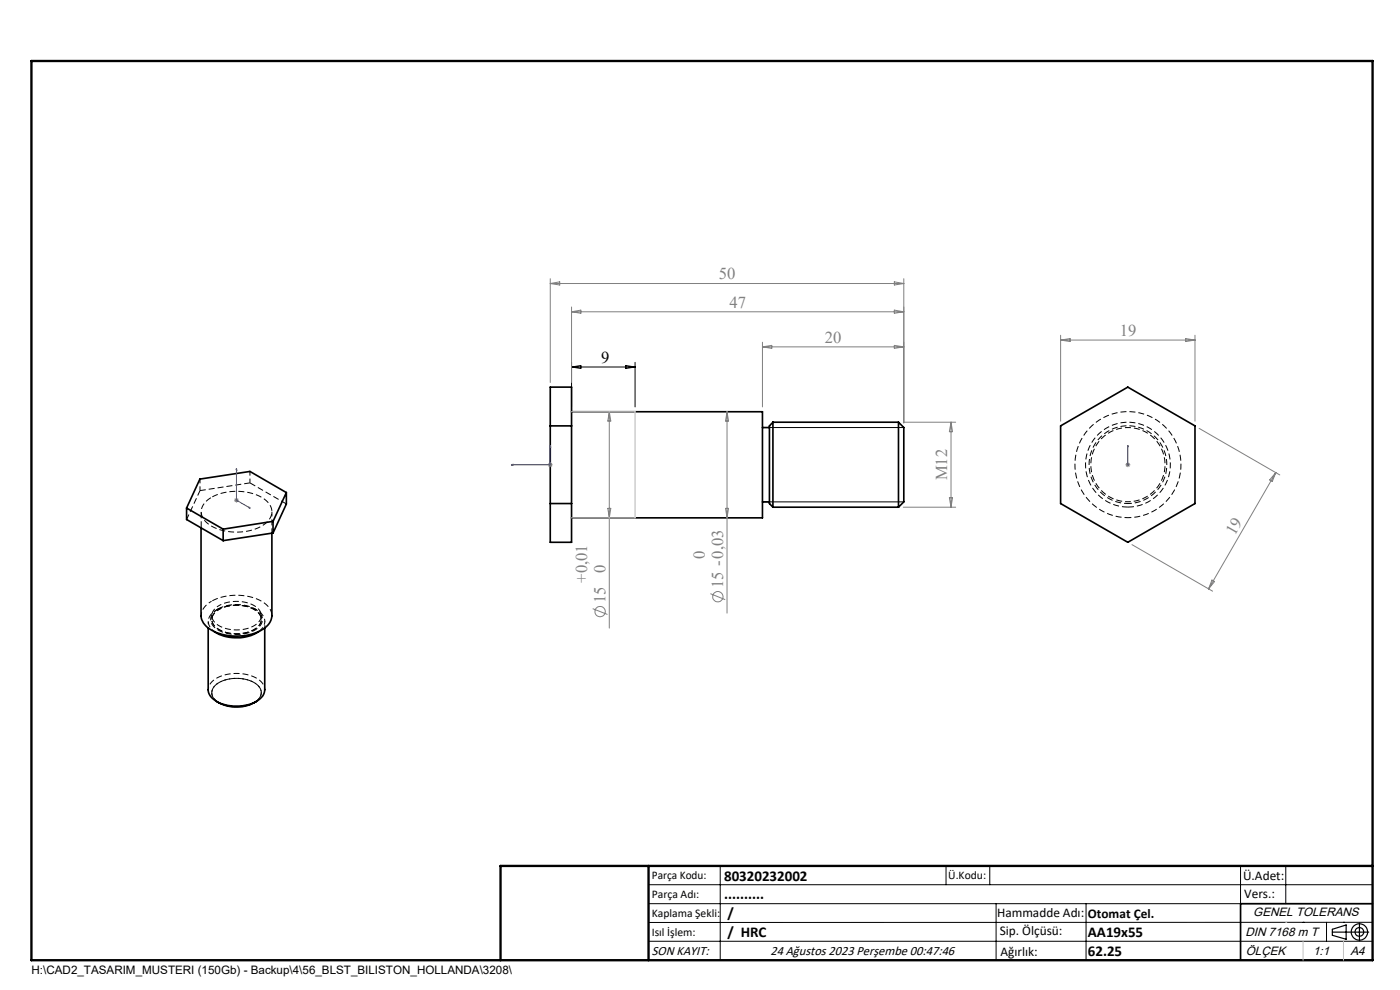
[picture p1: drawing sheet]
<svg xmlns="http://www.w3.org/2000/svg" width="297mm" height="210mm" viewBox="0 0 297 210" stroke-linecap="round" stroke-linejoin="round" font-family="sans-serif">
<g fill="none" stroke="#000" stroke-width=".35">
<path d="M116.7 90.3h4.5M116.7 82.1h4.5v32.9h-4.5zM121.2 87.3h40.5v22.5h-40.5M161.7 90.7h1.5M164 89.6v18M164 89.6l-.8 .7v16.5l.8 .8M164 89.6h26.6M190.6 89.6v18M190.6 89.6l1.1 1.1v15.8l-1.1 1.1M225 90.3l14.3-8.2 14.2 8.2v16.5l-14.2 8.2-14.3-8.2zM39.6 107.8l7.7 4.4M39.6 107.8v2.4l7.7 4.5"/>
<path d="M42.7 112v18.6a4.4 4.4 0 0 0 3.3 3.6 11.2 11.2 0 0 0 10.5-1.3l.8-1 .4-1.1v-17.7M47.3 112.2v2.5M57.9 113.1l-10.6 1.6M57.9 110.6l-10.6 1.6M57.9 110.6v2.5M60.7 104.5l-7.7-4.5-10.6 1.6-2.8 6.2M60.7 104.5l-2.8 6.1M60.7 104.5v2.4l-2.8 6.2M116.7 106.8h4.5M161.7 106.5h1.5M164 107.6h26.6M44.2 133.2v13.1a4 4 0 0 0 3.6 3.2 9.3 9.3 0 0 0 6.6-.7"/>
<path d="M45.4 134a9.2 9.2 0 0 0 9.5 0M56.2 133.2v13.1a2.94 2.94 0 0 1-1.8 2.5M45.9 148.8a8.2 8.2 0 0 0 8.5 0M291.2 191.7h-28v12"/>
</g>
<path d="M44.9 127.5a3.8 3.8 0 0 0-2.2 3.1M45.9 129.4a2.5 2.5 0 0 0-.9 4.1l.5 .5" fill="none" stroke="#000" stroke-width=".21" stroke-dasharray="1.3 .6" stroke-dashoffset=".6" stroke-linecap="butt"/>
<path d="M44.9 105.5a3.2 3.2 0 0 0-1.7 4.6 8.9 8.9 0 0 0 7.9 2.7 7.8 7.8 0 0 0 6.3-3 3.2 3.2 0 0 0-1.8-4.2 11.7 11.7 0 0 0-10.7-.1M57.7 130.6a4.5 4.5 0 0 0-3.6-3.7 11.9 11.9 0 0 0-9.2 .6M46.5 149.1a2.24 2.24 0 0 1-1.6-2.1 2.24 2.24 0 0 1 1.4-2.1 7.7 7.7 0 0 1 8.5 .6 2.18 2.18 0 0 1-.9 3.6M55.4 146.7a4.2 4.2 0 0 0-4-2.7 6.4 6.4 0 0 0-6.2 2l-.3 .9" fill="none" stroke="#000" stroke-width=".21" stroke-dasharray="1.3 .6" stroke-dashoffset="-.2" stroke-linecap="butt"/>
<path d="M39.6 110.2l2.8-6.1M46.3 129.2a2.36 2.36 0 0 0-1.6 2.1 2.36 2.36 0 0 0 1.5 2.3 8.1 8.1 0 0 0 8.7-.6 2.21 2.21 0 0 0-.5-3.7 8.5 8.5 0 0 0-8.1-.1" fill="none" stroke="#000" stroke-width=".21" stroke-dasharray="1.3 .6" stroke-dashoffset=".1" stroke-linecap="butt"/>
<path d="M42.4 104.1l10.6-1.7M53 102.4l7.8 4.5M239.3 107.6a9 9 0 0 0 7.9-13.3 9 9 0 0 0-15.4-.7 9 9 0 0 0 6.6 13.9l.9 .1M46.3 129.2l-.4 .2M54.4 129.4l-.3-.2M54.9 134a2.49 2.49 0 0 0 1.3-2.4 2.49 2.49 0 0 0-1.7-2.2 9.3 9.3 0 0 0-8.6 0M55.4 146.9v-.2" fill="none" stroke="#000" stroke-width=".21" stroke-dasharray="1.3 .6" stroke-linecap="butt"/>
<path d="M42.4 104.1v-2.5M53 102.4v-2.4M239.3 106.8a8.3 8.3 0 0 0 7.3-12.1 8.3 8.3 0 0 0-14.2-.7 8.3 8.3 0 0 0 6 12.8h.9M44.9 130.6v.8M55.4 131.4v-.8" fill="none" stroke="#000" stroke-width=".21" stroke-dasharray="1.3 .6" stroke-dashoffset=".4" stroke-linecap="butt"/>
<path d="M239.3 106.4a7.9 7.9 0 0 0 6.9-11.5 7.9 7.9 0 0 0-13.4-.7 7.9 7.9 0 0 0 5.6 12.2h.9M44.2 131.8v1.4M46.5 129.3a2.28 2.28 0 0 0-1.6 2.2 2.28 2.28 0 0 0 1.7 2.1 7.8 7.8 0 0 0 8.1-.7 2.15 2.15 0 0 0-.7-3.6 8.2 8.2 0 0 0-7.5 0M46.5 128.4a2.28 2.28 0 0 0-1.6 2.3 2.28 2.28 0 0 0 1.7 2.1 7.8 7.8 0 0 0 8.1-.7 2.15 2.15 0 0 0-.7-3.6 8.2 8.2 0 0 0-7.5-.1M46.5 129.3a7.9 7.9 0 0 1 8.2 .5 2.13 2.13 0 0 1-.6 3.6 7.7 7.7 0 0 1-8.5-.6 2.18 2.18 0 0 1 .9-3.5M56.2 133.2v-1.4M56.2 146.3a3.4 3.4 0 0 0-2.8-2.9 8.8 8.8 0 0 0-8.4 1.1l-.6 1-.2 .8" fill="none" stroke="#000" stroke-width=".21" stroke-dasharray="1.3 .6" stroke-dashoffset=".7" stroke-linecap="butt"/>
<path d="M42.7 108.5v3.5" fill="none" stroke="#000" stroke-width=".21" stroke-dasharray="1.3 .6" stroke-dashoffset="-.1" stroke-linecap="butt"/>
<path d="M57.7 113.1v-4.6" fill="none" stroke="#000" stroke-width=".21" stroke-dasharray="1.3 .6" stroke-dashoffset=".3" stroke-linecap="butt"/>
<path d="M239.3 109.8a11.2 11.2 0 0 0 9.9-16.6 11.2 11.2 0 0 0-19.3-.8 11.2 11.2 0 0 0 8.4 17.4h1" fill="none" stroke="#000" stroke-width=".21" stroke-dasharray="1.3 .6" stroke-dashoffset=".5" stroke-linecap="butt"/>
<g fill="none" stroke="#808080" stroke-width=".21">
<path d="M116.7 59.1v22M189.7 59.8l2 .3-2 .4zM191.7 59.1v30.6M116.7 60.1h75M116.7 60.1l2-.3v.7zM121.2 65.1v16M121.2 66.1h70.5M121.2 66.1l2-.3v.7zM161.7 72.6v13.7M161.7 73.6h30M161.7 73.6l2-.3v.6zM189.7 73.3l2 .3-2 .3z"/>
<path d="M189.7 65.8l2 .3-2 .4zM225 71.1v18.3M225 72.1h28.5M225 72.1l2-.3v.7zM251.5 71.8l2 .3-2 .4zM253.5 71.1v18.3M116.2 98.6h1M116.4 98.2l.7 .7M116.7 98.1v1M117.1 98.2l-.7 .7M129.3 87.3v45.9M129.3 87.3l.3 2h-.7z"/>
<path d="M154.2 87.3l.4 2h-.7zM154.2 87.3v42.8M191.6 89.6h11.1M201.8 89.6v18M201.8 89.6l.3 2h-.7zM238.8 98.6h1M238.9 98.2l.7 .7M239.3 98.1v1M239.6 98.2l-.7 .7M254.4 90.9l17.1 9.8M49.7 106.1h1M49.8 105.8l.7 .7"/>
<path d="M50.2 105.6v1M50.5 105.8l-.7 .7M128.9 107.8h.7l-.3 2zM153.9 107.8h.7l-.4 2zM191.6 107.6h11.1M201.4 105.6h.7l-.3 2zM240.1 115.5l17.1 9.9M270.7 100.3l-14.3 24.6M270.7 100.3l-.8 1.8-.6-.3zM125.7 129.1l3.2 1.2M150.7 125.9l3.1 1.3M257.1 123l.6 .4-1.3 1.5z"/>
<circle cx="127.3" cy="129.7" r="1.09"/>
<circle cx="152.3" cy="126.6" r="1.1"/>
</g>
<g fill="none" stroke="#000" stroke-width=".21">
<path d="M121.2 76.9v9.4M121.2 77.8h13.5M121.2 77.8l2-.3v.7zM132.8 77.5l1.9 .3-1.9 .4zM134.7 76.9v9.4M161.7 90.7h30M161.7 106.5h30M44.9 147a2.93 2.93 0 0 0 2.3 2.4 7.5 7.5 0 0 0 7.7-1.1l.3-.6 .2-.7M137.6 187.7h153.6M137.6 191.7h153.6M137.6 199.7h153.6M152.8 183.7v20"/>
<path d="M200.7 183.7v4M210 183.7v4M211.3 191.7v12M230.4 191.7v12M263.2 183.7v20M272.8 183.7v8M276.4 195.6h.1M281.4 195.6v4.1M285 195.6h.1M291.2 195.6l-153.6 .1"/>
</g>
<g fill="none" stroke="#000" stroke-width=".25">
<path d="M282.6 197.7h7.8M282.6 197.1l3-.9v3l-3-.8zM288.4 195.8v3.8M106.2 203.7h185"/>
<circle cx="288.4" cy="197.7" r="1.74"/>
<circle cx="288.4" cy="197.7" r=".93"/>
</g>
<path d="M50.2 99.3v6.8l2.9 1.7M50.2 99.3v.4l-.1-.1zM108.4 98.6l.4-.1v.2zM116.7 94.4l.1 .5h-.2zM116.7 94.4v4.2h-8.3M239.3 94.4v4.2M239.3 94.4v.5v-.5M239.3 98.5v.2zM239.3 98.6h.1M52.8 107.6l.3 .2-.3-.1z" fill="none" stroke="#00f" stroke-width=".21"/>
<path d="M6.7 12.9h284.5v190.8h-284.5zM137.6 183.7v20M291.2 183.7h-185v20" fill="none" stroke="#000" stroke-width=".5"/>
<path d="M276.4 199.7v4M285 199.7v4" fill="none" stroke="#c0c0c0" stroke-width=".21"/>
<path d="M121.2 87.3h13.5v22.5h-13.5M272.8 195.6h.1" fill="none" stroke="#c0c0c0" stroke-width=".25"/>
<g fill="#00f">
<path d="M116.7 94.4l.1 .5h-.2zM108.4 98.6l.4-.1v.2z"/>
<path d="M52.8 107.6l.3 .2-.3-.1zM50.2 99.3v.4l-.1-.1zM239.3 94.4v.5zM239.3 98.5v.2z"/>
</g>
<g font-size="3.5" fill="#808080">
<text x="152.5" y="59.3">50</text>
<text x="154.8" y="65.3">47</text>
<text x="237.5" y="71.3">19</text>
<text x="175" y="72.7">20</text>
<text x="200.9" y="101.9" transform="rotate(-90 200.9 101.9)">M12</text>
<text x="261.9" y="113.7" transform="rotate(-60 261.9 113.7)">19</text>
<text x="149.5" y="118.5" transform="rotate(-90 149.5 118.5)">0</text>
<text x="124.5" y="123.6" transform="rotate(-90 124.5 123.6)">+0,01</text>
<text x="128.4" y="121.6" transform="rotate(-90 128.4 121.6)">0</text>
<text x="153.4" y="124.8" transform="rotate(-90 153.4 124.8)">15 -0,03</text>
<text x="128.4" y="127.9" transform="rotate(-90 128.4 127.9)">15</text>
</g>
<text font-size="3.5" x="127.5" y="77">9</text>
<g font-size="3.2">
<text x="153.6" y="190.8">..........</text>
<text x="153.6" y="186.8">80320232002</text>
<text x="154.3" y="194.8">/</text>
<text x="154.3" y="198.8">/ HRC</text>
<text x="230.8" y="198.7">AA19x55</text>
<text x="230.8" y="202.8">62.25</text>
</g>
<g font-size="2.8">
<text x="263.7" y="186.7">Ü.Adet:</text>
<text x="263.9" y="190.5">Vers.:</text>
<text x="211.5" y="194.5">Hammadde Adı:</text>
<text x="230.8" y="194.7">Otomat Çel.</text>
<text x="138.3" y="202.6">SON KAYIT:</text>
<text x="163.4" y="202.6">24 Ağustos 2023 Perşembe 00:47:46</text>
<text x="212.1" y="198.4">Sip. Ölçüsü:</text>
<text x="212.2" y="202.7">Ağırlık:</text>
</g>
<g font-size="2.6">
<text x="265.9" y="194.4">GENEL TOLERANS</text>
<text x="264.2" y="198.5">DIN 7168 m T</text>
<text x="264.3" y="202.6">ÖLÇEK</text>
<text x="278.5" y="202.6">1:1</text>
<text x="286.5" y="202.6">A4</text>
</g>
<g font-size="2.5">
<text x="138.3" y="186.4">Parça Kodu:</text>
<text x="138.3" y="190.5">Parça Adı:</text>
<text x="201.2" y="186.5">Ü.Kodu:</text>
<text x="138.3" y="194.5">Kaplama Şekli:</text>
<text x="138.3" y="198.6">Isıl İşlem:</text>
<text x="6.7" y="206.7">H:\CAD2_TASARIM_MUSTERI (150Gb) - Backup\4\56_BLST_BILISTON_HOLLANDA\3208\</text>
</g>
</svg>
